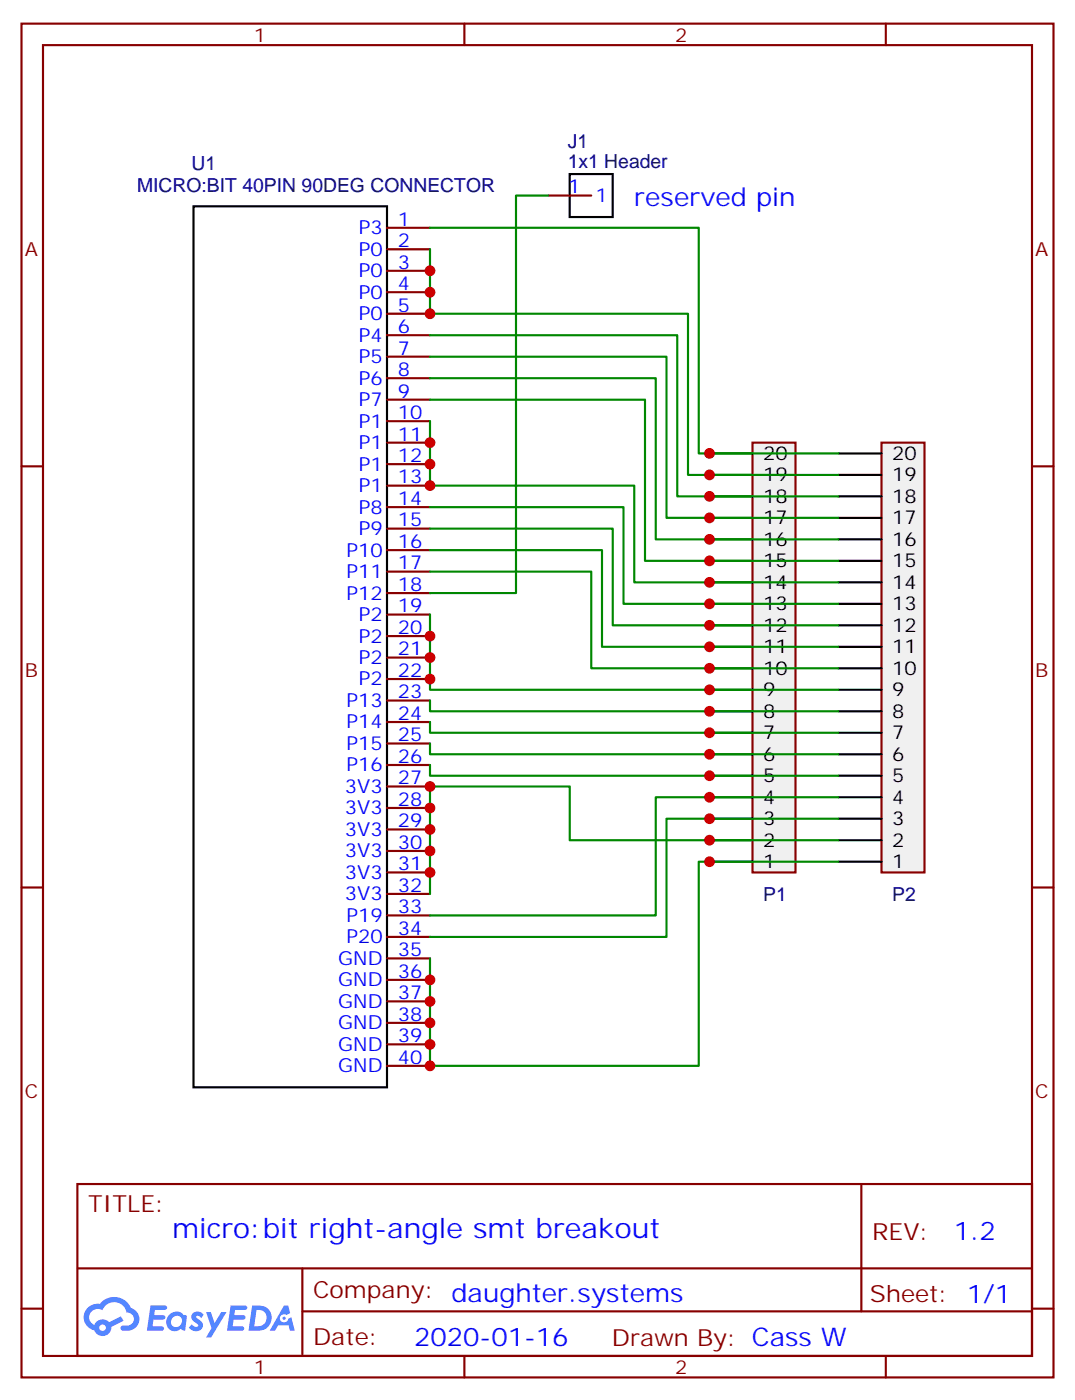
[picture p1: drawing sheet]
<svg xmlns="http://www.w3.org/2000/svg" width="176mm" height="230mm" viewBox="0 0 176 230" stroke-linecap="round" stroke-linejoin="round" font-family="sans-serif">
<g fill="none" stroke="#870000" stroke-width=".35">
<path d="M3.5 3.9h169.4v222.2h-169.4zM7.1 7.4h162.2v215.2h-162.2zM76.2 3.9v3.5M145.3 3.9v3.5M3.5 76.6h3.6M169.3 76.6h3.6M3.5 145.7h3.6M169.3 145.7h3.6M12.7 194.4h156.6v28.2h-156.6zM141.3 194.4v20.9M3.5 214.8h3.6M12.7 208.2h156.5"/>
<path d="M49.6 215.3h119.6M49.6 208.2v14.1M169.3 214.8h3.6M76.2 222.6v3.5M145.3 222.6v3.5"/>
</g>
<g fill="#5487ff">
<path d="M31.7 215.6a1.22 1.22 0 0 1 1.7 .2l-.4 .6a.47 .47 0 0 0-.3-.4 .47 .47 0 0 0-.5 .2v.1a1.55 1.55 0 0 1 1.1 1.5 1.34 1.34 0 0 1-2.3 .2l.5-.6a.6 .6 0 0 0 .4 .5 .6 .6 0 0 0 .6-.3l-.1-.2a1.48 1.48 0 0 1-1-1.5z"/>
<path d="M24.7 214.3h1.5a1.22 1.22 0 0 1 1.2 .2 .37 .37 0 0 1-.4 .5h-1.6l-.1 .9h1.5a.37 .37 0 0 1 .3 .4 .37 .37 0 0 1-.3 .3h-1.6l-.2 1.1h.8a1.15 1.15 0 0 1 1.1 .2 .36 .36 0 0 1-.3 .6h-2.5z"/>
<path d="M37.8 214.3h1.6a1.23 1.23 0 0 1 1.1 .2 .37 .37 0 0 1-.3 .5h-1.6l-.2 .9h1.6a.37 .37 0 0 1 .3 .4 .37 .37 0 0 1-.4 .3h-1.6l-.1 1.1h.7a1.15 1.15 0 0 1 1.1 .2 .36 .36 0 0 1-.3 .6h-2.5z"/>
<path d="M46.6 214.3h.7l.3 1.3-.6 .3a.69 .69 0 0 0-1 .3 .69 .69 0 0 0 .4 .9 .69 .69 0 0 0 .9-.6l.5-.2 .6 2.2h-.8l-.3-.9h-1.7l-.5 .9h-.8z"/>
<path d="M33.8 215.4h.8l.6 1.8 1.1-1.8h.9l-2.6 4.2h-.8l.9-1.6z"/>
<path d="M41.4 214.3l-.6 4.2h1.3a2.11 2.11 0 0 0 2.5-2.2 2.11 2.11 0 0 0-2.5-2zM42.1 215a1.39 1.39 0 0 1 1.7 1.5 1.39 1.39 0 0 1-1.8 1.2h-.3z"/>
<path d="M27.7 215.9a1.48 1.48 0 0 0-.2 2 1.48 1.48 0 0 0 2 .4l.1-.2 .4 .3 .4 .1 .3-2.3-.2-.3h-.4a1.49 1.49 0 0 0-2.4 0zM28.3 216.3a.91 .91 0 0 1 1.5 .2 .91 .91 0 0 1-.6 1.3 .88 .88 0 0 1-1.1-.4 .88 .88 0 0 1 .2-1.1z"/>
<path d="M14.4 214.7a2.18 2.18 0 0 0 1.1 3.7 1.44 1.44 0 0 0 1.6 .9 1.44 1.44 0 0 0 1.2-1.5l2-1-.5-.7-1.9 1a1.47 1.47 0 0 0-2.4 .4 1.39 1.39 0 0 1-.7-1.9 1.39 1.39 0 0 1 2-.5 2.08 2.08 0 0 1 2.2-1.3 2.08 2.08 0 0 1 1.8 1.7 1.07 1.07 0 0 1 1.2 1 1.07 1.07 0 0 1-1 1.1h-.7a.43 .43 0 0 0-.5 .4 .43 .43 0 0 0 .4 .5 2.06 2.06 0 0 0 2.1-.7 2.06 2.06 0 0 0 .3-2.2l-.7-.7-.4-.2a2.98 2.98 0 0 0-5.1-.6h-1.1zM16.3 218a.55 .55 0 0 1 1.1 0 .55 .55 0 0 1-1.1 0z"/>
<circle cx="46.6" cy="216.4" r=".26"/>
</g>
<path d="M31.7 33.9h31.8v144.6h-31.8zM93.5 28.6h7v7h-7z" fill="none" stroke="#000" stroke-width=".35"/>
<g fill="none" stroke="#870000" stroke-width=".35">
<path d="M63.5 37.4h7.1M90 32.1h7M63.5 40.9h7.1M63.5 44.5h7.1M63.5 48h7.1M63.5 51.5h7.1M63.5 55h7.1M63.5 58.6h7.1M63.5 62.1h7.1M63.5 65.6h7.1M63.5 69.1h7.1M63.5 72.7h7.1"/>
<path d="M63.5 76.2h7.1M63.5 79.7h7.1M63.5 83.3h7.1M63.5 86.8h7.1M63.5 90.3h7.1M63.5 93.8h7.1M63.5 97.4h7.1M63.5 100.9h7.1M63.5 104.4h7.1M63.5 108h7.1M63.5 111.5h7.1M63.5 115h7.1"/>
<path d="M63.5 118.5h7.1M63.5 122.1h7.1M63.5 125.6h7.1M63.5 129.1h7.1M63.5 132.6h7.1M63.5 136.2h7.1M63.5 139.7h7.1M63.5 143.2h7.1M63.5 146.8h7.1M63.5 150.3h7.1M63.5 153.8h7.1M63.5 157.3h7.1"/>
<path d="M63.5 160.9h7.1M63.5 164.4h7.1M63.5 167.9h7.1M63.5 171.4h7.1M63.5 175h7.1"/>
</g>
<path d="M123.5 72.7h7v70.5h-7z" fill="#f0f0f0" stroke="#870000" stroke-width=".35"/>
<g fill="none" stroke="#000" stroke-width=".35">
<path d="M116.4 78h7.1M116.4 74.4h7.1M116.4 99.1h7.1M116.4 95.6h7.1M116.4 92.1h7.1M116.4 88.5h7.1M116.4 85h7.1M116.4 81.5h7.1M116.4 116.8h7.1M116.4 113.2h7.1M116.4 109.7h7.1M116.4 106.2h7.1"/>
<path d="M116.4 102.7h7.1M116.4 137.9h7.1M116.4 134.4h7.1M116.4 130.9h7.1M116.4 127.4h7.1M116.4 123.8h7.1M116.4 120.3h7.1M116.4 141.5h7.1"/>
</g>
<path d="M144.6 72.7h7.1v70.5h-7.1z" fill="#f0f0f0" stroke="#870000" stroke-width=".35"/>
<g fill="none" stroke="#000" stroke-width=".35">
<path d="M137.6 78h7M137.6 74.4h7M137.6 99.1h7M137.6 95.6h7M137.6 92.1h7M137.6 88.5h7M137.6 85h7M137.6 81.5h7M137.6 116.8h7M137.6 113.2h7M137.6 109.7h7M137.6 106.2h7"/>
<path d="M137.6 102.7h7M137.6 137.9h7M137.6 134.4h7M137.6 130.9h7M137.6 127.4h7M137.6 123.8h7M137.6 120.3h7M137.6 141.5h7"/>
</g>
<g fill="none" stroke="#008700" stroke-width=".35">
<path d="M70.6 37.4h44.1v37h22.9M90 32.1h-5.3v65.3h-14.1M70.6 40.9v10.6h42.3v26.5h24.7M70.6 55h40.5v26.5h26.5M70.6 58.6h38.8v26.4h28.2M70.6 69.1v10.6h33.5v15.9h33.5M70.6 62.1h37v26.4h30M70.6 65.6h35.2v26.5h31.8M70.6 83.3h31.7v15.8h35.3M70.6 86.8h29.9v15.9h37.1M70.6 90.3h28.2v15.9h38.8M70.6 93.8h26.4v15.9h40.6"/>
<path d="M70.6 100.9v12.3h67M70.6 118.5v1.8h67M70.6 115v1.8h67M70.6 125.6v1.8h67M70.6 122.1v1.7h67M137.6 137.9h-44.1v-8.8h-22.9v17.7M137.6 130.9h-30v19.4h-37M137.6 134.4h-28.2v19.4h-38.8M137.6 141.5h-22.9v33.5h-44.1v-17.7"/>
</g>
<g fill="#c00">
<circle cx="70.6" cy="44.4" r=".88"/>
<circle cx="70.6" cy="48" r=".88"/>
<circle cx="70.6" cy="51.5" r=".88"/>
<circle cx="70.6" cy="72.7" r=".88"/>
<circle cx="70.6" cy="76.2" r=".88"/>
<circle cx="70.6" cy="79.7" r=".88"/>
<circle cx="70.6" cy="104.4" r=".88"/>
<circle cx="70.6" cy="107.9" r=".88"/>
<circle cx="70.6" cy="111.5" r=".88"/>
<circle cx="70.6" cy="132.6" r=".88"/>
<circle cx="70.6" cy="136.2" r=".88"/>
<circle cx="70.6" cy="139.7" r=".88"/>
<circle cx="70.6" cy="143.2" r=".88"/>
<circle cx="70.6" cy="160.9" r=".88"/>
<circle cx="70.6" cy="164.4" r=".88"/>
<circle cx="70.6" cy="167.9" r=".88"/>
<circle cx="70.6" cy="171.4" r=".88"/>
<circle cx="70.6" cy="175" r=".88"/>
<circle cx="70.6" cy="129.1" r=".88"/>
<circle cx="116.4" cy="141.5" r=".88"/>
<circle cx="116.4" cy="137.9" r=".88"/>
<circle cx="116.4" cy="134.4" r=".88"/>
<circle cx="116.4" cy="130.9" r=".88"/>
<circle cx="116.4" cy="127.4" r=".88"/>
<circle cx="116.4" cy="123.8" r=".88"/>
<circle cx="116.4" cy="120.3" r=".88"/>
<circle cx="116.4" cy="116.8" r=".88"/>
<circle cx="116.4" cy="113.2" r=".88"/>
<circle cx="116.4" cy="109.7" r=".88"/>
<circle cx="116.4" cy="106.2" r=".88"/>
<circle cx="116.4" cy="102.7" r=".88"/>
<circle cx="116.4" cy="99.1" r=".88"/>
<circle cx="116.4" cy="95.6" r=".88"/>
<circle cx="116.4" cy="92.1" r=".88"/>
<circle cx="116.4" cy="88.5" r=".88"/>
<circle cx="116.4" cy="85" r=".88"/>
<circle cx="116.4" cy="81.5" r=".88"/>
<circle cx="116.4" cy="78" r=".88"/>
<circle cx="116.4" cy="74.4" r=".88"/>
</g>
<text font-size="4.6" fill="#00f" x="28.2" y="203.2">micro:bit right-angle smt breakout</text>
<g font-size="4.2" fill="#00f">
<text x="104.1" y="33.9">reserved pin</text>
<text x="156.5" y="203.6">1.2</text>
<text x="68" y="221">2020-01-16</text>
</g>
<g font-size="3.9" fill="#800">
<text x="14.5" y="199">TITLE:</text>
<text x="143.1" y="203.6">REV:</text>
<text x="51.4" y="213.2">Company: daughter.systems</text>
<text x="142.7" y="213.8">Sheet: 1/1</text>
<text x="51.4" y="220.8">Date:</text>
<text x="100.4" y="220.9">Drawn By: Cass W</text>
</g>
<g font-size="3.2" fill="#800">
<text x="41.6" y="6.9">1</text>
<text x="110.8" y="6.9">2</text>
<text x="4.1" y="42">A</text>
<text x="169.9" y="42">A</text>
<text x="4.1" y="111.1">B</text>
<text x="169.9" y="111.1">B</text>
<text x="4.1" y="180.3">C</text>
<text x="169.9" y="180.3">C</text>
<text x="41.6" y="225.6">1</text>
<text x="110.8" y="225.6">2</text>
</g>
<g font-size="3.2" fill="#000080">
<text x="31.4" y="28">U1</text>
<text x="93.2" y="27.5">1x1 Header</text>
<text x="93.2" y="24.3">J1</text>
<text x="22.5" y="31.5">MICRO:BIT 40PIN 90DEG CONNECTOR</text>
<text x="125.2" y="148">P1</text>
<text x="146.4" y="148">P2</text>
</g>
<g font-size="3.2" fill="#00f">
<text x="93.2" y="31.8">1</text>
<text x="97.7" y="33.2">1</text>
<text x="58.9" y="38.5">P3</text>
<text x="58.9" y="42">P0</text>
<text x="65.3" y="37">1</text>
<text x="65.3" y="40.6">2</text>
<text x="58.9" y="45.5">P0</text>
<text x="65.3" y="44.1">3</text>
<text x="65.3" y="47.6">4</text>
<text x="58.9" y="49">P0</text>
<text x="58.9" y="52.6">P0</text>
<text x="65.3" y="51.2">5</text>
<text x="58.9" y="56.1">P4</text>
<text x="58.9" y="59.6">P5</text>
<text x="65.3" y="54.7">6</text>
<text x="65.3" y="58.2">7</text>
<text x="58.9" y="63.1">P6</text>
<text x="65.3" y="61.7">8</text>
<text x="65.3" y="65.3">9</text>
<text x="58.9" y="66.7">P7</text>
<text x="58.9" y="70.2">P1</text>
<text x="65.3" y="68.8">10</text>
<text x="58.9" y="73.7">P1</text>
<text x="58.9" y="77.3">P1</text>
<text x="65.3" y="72.3">11</text>
<text x="65.3" y="75.8">12</text>
<text x="58.9" y="80.8">P1</text>
<text x="65.3" y="79.4">13</text>
<text x="65.3" y="82.9">14</text>
<text x="58.9" y="84.3">P8</text>
<text x="58.9" y="87.8">P9</text>
<text x="65.3" y="86.4">15</text>
<text x="65.3" y="90">16</text>
<text x="56.8" y="91.4">P10</text>
<text x="56.8" y="94.9">P11</text>
<text x="65.3" y="93.5">17</text>
<text x="56.8" y="98.4">P12</text>
<text x="58.9" y="102">P2</text>
<text x="65.3" y="97">18</text>
<text x="65.3" y="100.5">19</text>
<text x="58.9" y="105.5">P2</text>
<text x="65.3" y="104.1">20</text>
<text x="65.3" y="107.6">21</text>
<text x="58.9" y="109">P2</text>
<text x="58.9" y="112.5">P2</text>
<text x="65.3" y="111.1">22</text>
<text x="56.8" y="116.1">P13</text>
<text x="56.8" y="119.6">P14</text>
<text x="65.3" y="114.7">23</text>
<text x="65.3" y="118.2">24</text>
<text x="56.8" y="123.1">P15</text>
<text x="65.3" y="121.7">25</text>
<text x="65.3" y="125.2">26</text>
<text x="56.6" y="130.2">3V3</text>
<text x="56.8" y="126.6">P16</text>
<text x="65.3" y="128.8">27</text>
<text x="56.6" y="133.7">3V3</text>
<text x="56.6" y="137.2">3V3</text>
<text x="65.3" y="132.3">28</text>
<text x="65.3" y="135.8">29</text>
<text x="56.6" y="140.8">3V3</text>
<text x="65.3" y="139.3">30</text>
<text x="65.3" y="142.9">31</text>
<text x="56.6" y="144.3">3V3</text>
<text x="56.6" y="147.8">3V3</text>
<text x="65.3" y="146.4">32</text>
<text x="65.3" y="149.9">33</text>
<text x="56.8" y="151.3">P19</text>
<text x="56.8" y="154.9">P20</text>
<text x="65.3" y="153.5">34</text>
<text x="55.5" y="158.4">GND</text>
<text x="55.5" y="161.9">GND</text>
<text x="65.3" y="157">35</text>
<text x="65.3" y="160.5">36</text>
<text x="55.5" y="165.5">GND</text>
<text x="65.3" y="164">37</text>
<text x="65.3" y="167.6">38</text>
<text x="55.5" y="169">GND</text>
<text x="55.5" y="172.5">GND</text>
<text x="65.3" y="171.1">39</text>
<text x="55.5" y="176">GND</text>
<text x="65.3" y="174.6">40</text>
</g>
<g font-size="3.2">
<text x="125.2" y="75.5">20</text>
<text x="146.4" y="75.5">20</text>
<text x="125.2" y="82.6">18</text>
<text x="125.2" y="79">19</text>
<text x="146.4" y="82.6">18</text>
<text x="146.4" y="79">19</text>
<text x="125.2" y="89.6">16</text>
<text x="125.2" y="86.1">17</text>
<text x="146.4" y="89.6">16</text>
<text x="146.4" y="86.1">17</text>
<text x="125.2" y="93.1">15</text>
<text x="146.4" y="93.1">15</text>
<text x="125.2" y="100.2">13</text>
<text x="125.2" y="96.7">14</text>
<text x="146.4" y="100.2">13</text>
<text x="146.4" y="96.7">14</text>
<text x="125.2" y="107.2">11</text>
<text x="125.2" y="103.7">12</text>
<text x="146.4" y="107.2">11</text>
<text x="146.4" y="103.7">12</text>
<text x="125.2" y="110.8">10</text>
<text x="146.4" y="110.8">10</text>
<text x="125.2" y="117.8">8</text>
<text x="125.2" y="114.3">9</text>
<text x="146.4" y="117.8">8</text>
<text x="146.4" y="114.3">9</text>
<text x="125.2" y="124.9">6</text>
<text x="125.2" y="121.4">7</text>
<text x="146.4" y="124.9">6</text>
<text x="146.4" y="121.4">7</text>
<text x="125.2" y="131.9">4</text>
<text x="125.2" y="128.4">5</text>
<text x="146.4" y="131.9">4</text>
<text x="146.4" y="128.4">5</text>
<text x="125.2" y="135.5">3</text>
<text x="146.4" y="135.5">3</text>
<text x="125.2" y="142.5">1</text>
<text x="125.2" y="139">2</text>
<text x="146.4" y="142.5">1</text>
<text x="146.4" y="139">2</text>
</g>
</svg>
